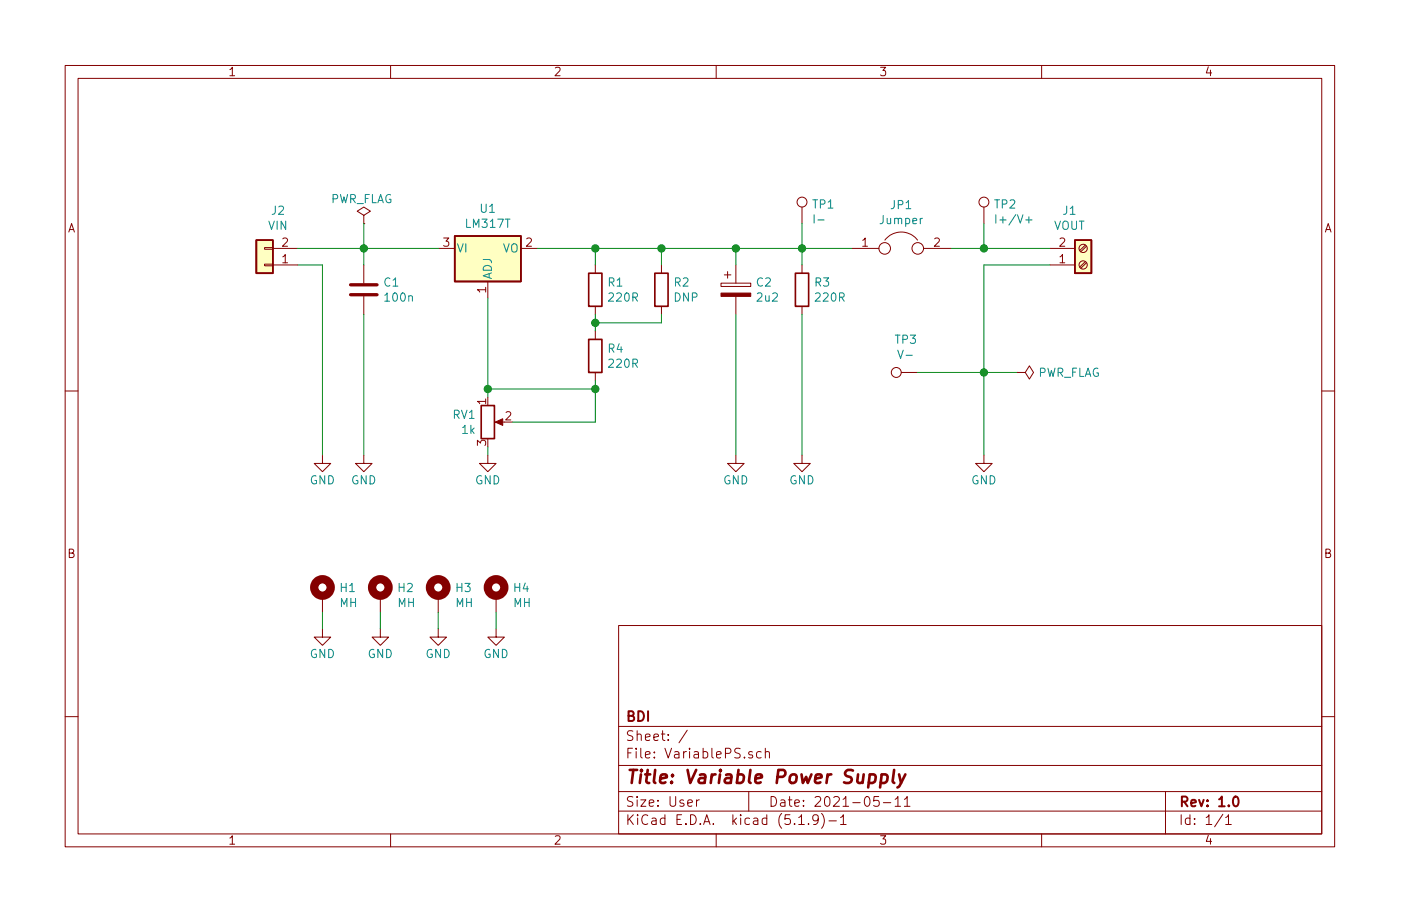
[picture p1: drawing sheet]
EESchema Schematic File Version 4
EELAYER 30 0
EELAYER END
$Descr User 8465 5512
encoding utf-8
Sheet 1 1
Title "Variable Power Supply"
Date "2021-05-11"
Rev "1.0"
Comp "BDI"
Comment1 ""
Comment2 ""
Comment3 ""
Comment4 ""
$EndDescr
$Comp
L Regulator_Linear:LM317_3PinPackage U1
U 1 1
P 2950 1500
F 0 "U1" H 2950 1742 50  0000 C CNN
F 1 "LM317T" H 2950 1651 50  0000 C CNN
F 2 "Package_TO_SOT_THT:TO-220-3_Horizontal_TabDown" H 2950 1750 50  0001 C CIN
F 3 "http://www.ti.com/lit/ds/symlink/lm317.pdf" H 2950 1500 50  0001 C CNN
	1    2950 1500
	1    0    0    -1  
$EndComp
$Comp
L Device:C C1
U 1 1
P 2200 1750
F 0 "C1" H 2315 1796 50  0000 L CNN
F 1 "100n" H 2315 1705 50  0000 L CNN
F 2 "Capacitor_THT:C_Disc_D4.3mm_W1.9mm_P5.00mm" H 2238 1600 50  0001 C CNN
F 3 "~" H 2200 1750 50  0001 C CNN
	1    2200 1750
	1    0    0    -1  
$EndComp
$Comp
L Device:CP C2
U 1 1
P 4450 1750
F 0 "C2" H 4568 1796 50  0000 L CNN
F 1 "2u2" H 4568 1705 50  0000 L CNN
F 2 "Capacitor_THT:CP_Radial_D5.0mm_P2.50mm" H 4488 1600 50  0001 C CNN
F 3 "~" H 4450 1750 50  0001 C CNN
	1    4450 1750
	1    0    0    -1  
$EndComp
$Comp
L Device:R R1
U 1 1
P 3600 1750
F 0 "R1" H 3670 1796 50  0000 L CNN
F 1 "220R" H 3670 1705 50  0000 L CNN
F 2 "Resistor_THT:R_Axial_DIN0207_L6.3mm_D2.5mm_P10.16mm_Horizontal" V 3530 1750 50  0001 C CNN
F 3 "~" H 3600 1750 50  0001 C CNN
	1    3600 1750
	1    0    0    -1  
$EndComp
$Comp
L Device:R_POT RV1
U 1 1
P 2950 2550
F 0 "RV1" H 2880 2596 50  0000 R CNN
F 1 "1k" H 2880 2505 50  0000 R CNN
F 2 "Potentiometer_THT:Potentiometer_ACP_CA9-H3,8_Horizontal" H 2950 2550 50  0001 C CNN
F 3 "~" H 2950 2550 50  0001 C CNN
	1    2950 2550
	1    0    0    -1  
$EndComp
$Comp
L power:GND #PWR03
U 1 1
P 2950 2750
F 0 "#PWR03" H 2950 2500 50  0001 C CNN
F 1 "GND" H 2950 2600 50  0000 C CNN
F 2 "" H 2950 2750 50  0001 C CNN
F 3 "" H 2950 2750 50  0001 C CNN
	1    2950 2750
	1    0    0    -1  
$EndComp
$Comp
L Connector_Generic:Conn_01x02 J2
U 1 1
P 1600 1600
F 0 "J2" H 1518 1275 50  0000 C CNN
F 1 "VIN" H 1518 1366 50  0000 C CNN
F 2 "Connector_PinHeader_2.54mm:PinHeader_1x02_P2.54mm_Vertical" H 1600 1600 50  0001 C CNN
F 3 "~" H 1600 1600 50  0001 C CNN
	1    1600 1600
	-1   0    0    1   
$EndComp
$Comp
L power:GND #PWR02
U 1 1
P 2200 2750
F 0 "#PWR02" H 2200 2500 50  0001 C CNN
F 1 "GND" H 2200 2600 50  0000 C CNN
F 2 "" H 2200 2750 50  0001 C CNN
F 3 "" H 2200 2750 50  0001 C CNN
	1    2200 2750
	1    0    0    -1  
$EndComp
$Comp
L power:GND #PWR01
U 1 1
P 1950 2750
F 0 "#PWR01" H 1950 2500 50  0001 C CNN
F 1 "GND" H 1950 2600 50  0000 C CNN
F 2 "" H 1950 2750 50  0001 C CNN
F 3 "" H 1950 2750 50  0001 C CNN
	1    1950 2750
	1    0    0    -1  
$EndComp
$Comp
L Device:Jumper JP1
U 1 1
P 5450 1500
F 0 "JP1" H 5450 1764 50  0000 C CNN
F 1 "Jumper" H 5450 1673 50  0000 C CNN
F 2 "Connector_PinHeader_2.54mm:PinHeader_1x02_P2.54mm_Vertical" H 5450 1500 50  0001 C CNN
F 3 "~" H 5450 1500 50  0001 C CNN
	1    5450 1500
	1    0    0    -1  
$EndComp
$Comp
L Device:R R3
U 1 1
P 4850 1750
F 0 "R3" H 4920 1796 50  0000 L CNN
F 1 "220R" H 4920 1705 50  0000 L CNN
F 2 "Resistor_THT:R_Axial_DIN0207_L6.3mm_D2.5mm_P10.16mm_Horizontal" V 4780 1750 50  0001 C CNN
F 3 "~" H 4850 1750 50  0001 C CNN
	1    4850 1750
	1    0    0    -1  
$EndComp
$Comp
L Device:R R2
U 1 1
P 4000 1750
F 0 "R2" H 4070 1796 50  0000 L CNN
F 1 "DNP" H 4070 1705 50  0000 L CNN
F 2 "Resistor_THT:R_Axial_DIN0207_L6.3mm_D2.5mm_P10.16mm_Horizontal" V 3930 1750 50  0001 C CNN
F 3 "~" H 4000 1750 50  0001 C CNN
	1    4000 1750
	1    0    0    -1  
$EndComp
$Comp
L Device:R R4
U 1 1
P 3600 2150
F 0 "R4" H 3670 2196 50  0000 L CNN
F 1 "220R" H 3670 2105 50  0000 L CNN
F 2 "Resistor_THT:R_Axial_DIN0207_L6.3mm_D2.5mm_P10.16mm_Horizontal" V 3530 2150 50  0001 C CNN
F 3 "~" H 3600 2150 50  0001 C CNN
	1    3600 2150
	1    0    0    -1  
$EndComp
$Comp
L power:GND #PWR04
U 1 1
P 4450 2750
F 0 "#PWR04" H 4450 2500 50  0001 C CNN
F 1 "GND" H 4450 2600 50  0000 C CNN
F 2 "" H 4450 2750 50  0001 C CNN
F 3 "" H 4450 2750 50  0001 C CNN
	1    4450 2750
	1    0    0    -1  
$EndComp
$Comp
L power:GND #PWR05
U 1 1
P 4850 2750
F 0 "#PWR05" H 4850 2500 50  0001 C CNN
F 1 "GND" H 4850 2600 50  0000 C CNN
F 2 "" H 4850 2750 50  0001 C CNN
F 3 "" H 4850 2750 50  0001 C CNN
	1    4850 2750
	1    0    0    -1  
$EndComp
$Comp
L Connector:TestPoint TP1
U 1 1
P 4850 1350
F 0 "TP1" H 4908 1468 50  0000 L CNN
F 1 "I-" H 4908 1377 50  0000 L CNN
F 2 "TestPoint:TestPoint_Loop_D1.80mm_Drill1.0mm_Beaded" H 5050 1350 50  0001 C CNN
F 3 "~" H 5050 1350 50  0001 C CNN
	1    4850 1350
	1    0    0    -1  
$EndComp
$Comp
L Connector:TestPoint TP2
U 1 1
P 5950 1350
F 0 "TP2" H 6008 1468 50  0000 L CNN
F 1 "I+/V+" H 6008 1377 50  0000 L CNN
F 2 "TestPoint:TestPoint_Loop_D1.80mm_Drill1.0mm_Beaded" H 6150 1350 50  0001 C CNN
F 3 "~" H 6150 1350 50  0001 C CNN
	1    5950 1350
	1    0    0    -1  
$EndComp
$Comp
L Connector:Screw_Terminal_01x02 J1
U 1 1
P 6550 1600
F 0 "J1" H 6468 1275 50  0000 C CNN
F 1 "VOUT" H 6468 1366 50  0000 C CNN
F 2 "TerminalBlock:TerminalBlock_bornier-2_P5.08mm" H 6550 1600 50  0001 C CNN
F 3 "~" H 6550 1600 50  0001 C CNN
	1    6550 1600
	1    0    0    1   
$EndComp
$Comp
L Connector:TestPoint TP3
U 1 1
P 5550 2250
F 0 "TP3" V 5745 2322 50  0000 C CNN
F 1 "V-" V 5654 2322 50  0000 C CNN
F 2 "TestPoint:TestPoint_Loop_D1.80mm_Drill1.0mm_Beaded" H 5750 2250 50  0001 C CNN
F 3 "~" H 5750 2250 50  0001 C CNN
	1    5550 2250
	0    -1   -1   0   
$EndComp
$Comp
L power:GND #PWR06
U 1 1
P 5950 2750
F 0 "#PWR06" H 5950 2500 50  0001 C CNN
F 1 "GND" H 5950 2600 50  0000 C CNN
F 2 "" H 5950 2750 50  0001 C CNN
F 3 "" H 5950 2750 50  0001 C CNN
	1    5950 2750
	1    0    0    -1  
$EndComp
Wire Wire Line
	1950 1600 1800 1600
Wire Wire Line
	3600 2300 3600 2350
Wire Wire Line
	3600 2350 2950 2350
Wire Wire Line
	2950 2350 2950 2400
Wire Wire Line
	3600 2000 3600 1950
Wire Wire Line
	4000 1900 4000 1950
Wire Wire Line
	4000 1950 3600 1950
Connection ~ 3600 1950
Wire Wire Line
	3600 1950 3600 1900
Wire Wire Line
	4850 1350 4850 1500
Connection ~ 4850 1500
Wire Wire Line
	4850 1500 5150 1500
Wire Wire Line
	3100 2550 3600 2550
Wire Wire Line
	3600 2550 3600 2350
Connection ~ 3600 2350
Wire Wire Line
	3250 1500 3600 1500
Wire Wire Line
	1800 1500 2200 1500
Wire Wire Line
	3600 1600 3600 1500
Connection ~ 3600 1500
Wire Wire Line
	3600 1500 4000 1500
Wire Wire Line
	4000 1600 4000 1500
Connection ~ 4000 1500
Wire Wire Line
	4000 1500 4450 1500
Wire Wire Line
	4450 1600 4450 1500
Connection ~ 4450 1500
Wire Wire Line
	4450 1500 4850 1500
Wire Wire Line
	4850 1600 4850 1500
Wire Wire Line
	2200 1600 2200 1500
Connection ~ 2200 1500
Wire Wire Line
	2200 1500 2650 1500
Wire Wire Line
	2200 1900 2200 2750
Wire Wire Line
	1950 2750 1950 1600
Wire Wire Line
	2950 2750 2950 2700
Wire Wire Line
	4450 2750 4450 1900
Wire Wire Line
	4850 2750 4850 1900
Wire Wire Line
	5950 2750 5950 2250
Wire Wire Line
	5950 1350 5950 1500
Wire Wire Line
	5950 1500 5750 1500
Wire Wire Line
	5550 2250 5950 2250
Connection ~ 5950 2250
Wire Wire Line
	5950 2250 5950 1600
Wire Wire Line
	2950 2350 2950 1800
Connection ~ 2950 2350
$Comp
L power:PWR_FLAG #FLG02
U 1 1
P 6150 2250
F 0 "#FLG02" H 6150 2325 50  0001 C CNN
F 1 "PWR_FLAG" V 6150 2378 50  0000 L CNN
F 2 "" H 6150 2250 50  0001 C CNN
F 3 "~" H 6150 2250 50  0001 C CNN
	1    6150 2250
	0    1    1    0   
$EndComp
Wire Wire Line
	6150 2250 5950 2250
$Comp
L power:PWR_FLAG #FLG01
U 1 1
P 2200 1350
F 0 "#FLG01" H 2200 1425 50  0001 C CNN
F 1 "PWR_FLAG" H 2000 1500 50  0000 L CNN
F 2 "" H 2200 1350 50  0001 C CNN
F 3 "~" H 2200 1350 50  0001 C CNN
	1    2200 1350
	1    0    0    -1  
$EndComp
Wire Wire Line
	2200 1350 2200 1500
$Comp
L Mechanical:MountingHole_Pad H1
U 1 1
P 1950 3600
F 0 "H1" H 2050 3649 50  0000 L CNN
F 1 "MH" H 2050 3558 50  0000 L CNN
F 2 "MountingHole:MountingHole_3.2mm_M3_DIN965_Pad" H 1950 3600 50  0001 C CNN
F 3 "~" H 1950 3600 50  0001 C CNN
	1    1950 3600
	1    0    0    -1  
$EndComp
$Comp
L Mechanical:MountingHole_Pad H2
U 1 1
P 2300 3600
F 0 "H2" H 2400 3649 50  0000 L CNN
F 1 "MH" H 2400 3558 50  0000 L CNN
F 2 "MountingHole:MountingHole_3.2mm_M3_DIN965_Pad" H 2300 3600 50  0001 C CNN
F 3 "~" H 2300 3600 50  0001 C CNN
	1    2300 3600
	1    0    0    -1  
$EndComp
$Comp
L Mechanical:MountingHole_Pad H3
U 1 1
P 2650 3600
F 0 "H3" H 2750 3649 50  0000 L CNN
F 1 "MH" H 2750 3558 50  0000 L CNN
F 2 "MountingHole:MountingHole_3.2mm_M3_DIN965_Pad" H 2650 3600 50  0001 C CNN
F 3 "~" H 2650 3600 50  0001 C CNN
	1    2650 3600
	1    0    0    -1  
$EndComp
$Comp
L Mechanical:MountingHole_Pad H4
U 1 1
P 3000 3600
F 0 "H4" H 3100 3649 50  0000 L CNN
F 1 "MH" H 3100 3558 50  0000 L CNN
F 2 "MountingHole:MountingHole_3.2mm_M3_DIN965_Pad" H 3000 3600 50  0001 C CNN
F 3 "~" H 3000 3600 50  0001 C CNN
	1    3000 3600
	1    0    0    -1  
$EndComp
$Comp
L power:GND #PWR07
U 1 1
P 1950 3800
F 0 "#PWR07" H 1950 3550 50  0001 C CNN
F 1 "GND" H 1950 3650 50  0000 C CNN
F 2 "" H 1950 3800 50  0001 C CNN
F 3 "" H 1950 3800 50  0001 C CNN
	1    1950 3800
	1    0    0    -1  
$EndComp
$Comp
L power:GND #PWR08
U 1 1
P 2300 3800
F 0 "#PWR08" H 2300 3550 50  0001 C CNN
F 1 "GND" H 2300 3650 50  0000 C CNN
F 2 "" H 2300 3800 50  0001 C CNN
F 3 "" H 2300 3800 50  0001 C CNN
	1    2300 3800
	1    0    0    -1  
$EndComp
$Comp
L power:GND #PWR09
U 1 1
P 2650 3800
F 0 "#PWR09" H 2650 3550 50  0001 C CNN
F 1 "GND" H 2650 3650 50  0000 C CNN
F 2 "" H 2650 3800 50  0001 C CNN
F 3 "" H 2650 3800 50  0001 C CNN
	1    2650 3800
	1    0    0    -1  
$EndComp
$Comp
L power:GND #PWR010
U 1 1
P 3000 3800
F 0 "#PWR010" H 3000 3550 50  0001 C CNN
F 1 "GND" H 3000 3650 50  0000 C CNN
F 2 "" H 3000 3800 50  0001 C CNN
F 3 "" H 3000 3800 50  0001 C CNN
	1    3000 3800
	1    0    0    -1  
$EndComp
Wire Wire Line
	1950 3800 1950 3700
Wire Wire Line
	2300 3800 2300 3700
Wire Wire Line
	2650 3800 2650 3700
Wire Wire Line
	3000 3800 3000 3700
Wire Wire Line
	6350 1500 5950 1500
Connection ~ 5950 1500
Wire Wire Line
	5950 1600 6350 1600
$EndSCHEMATC
